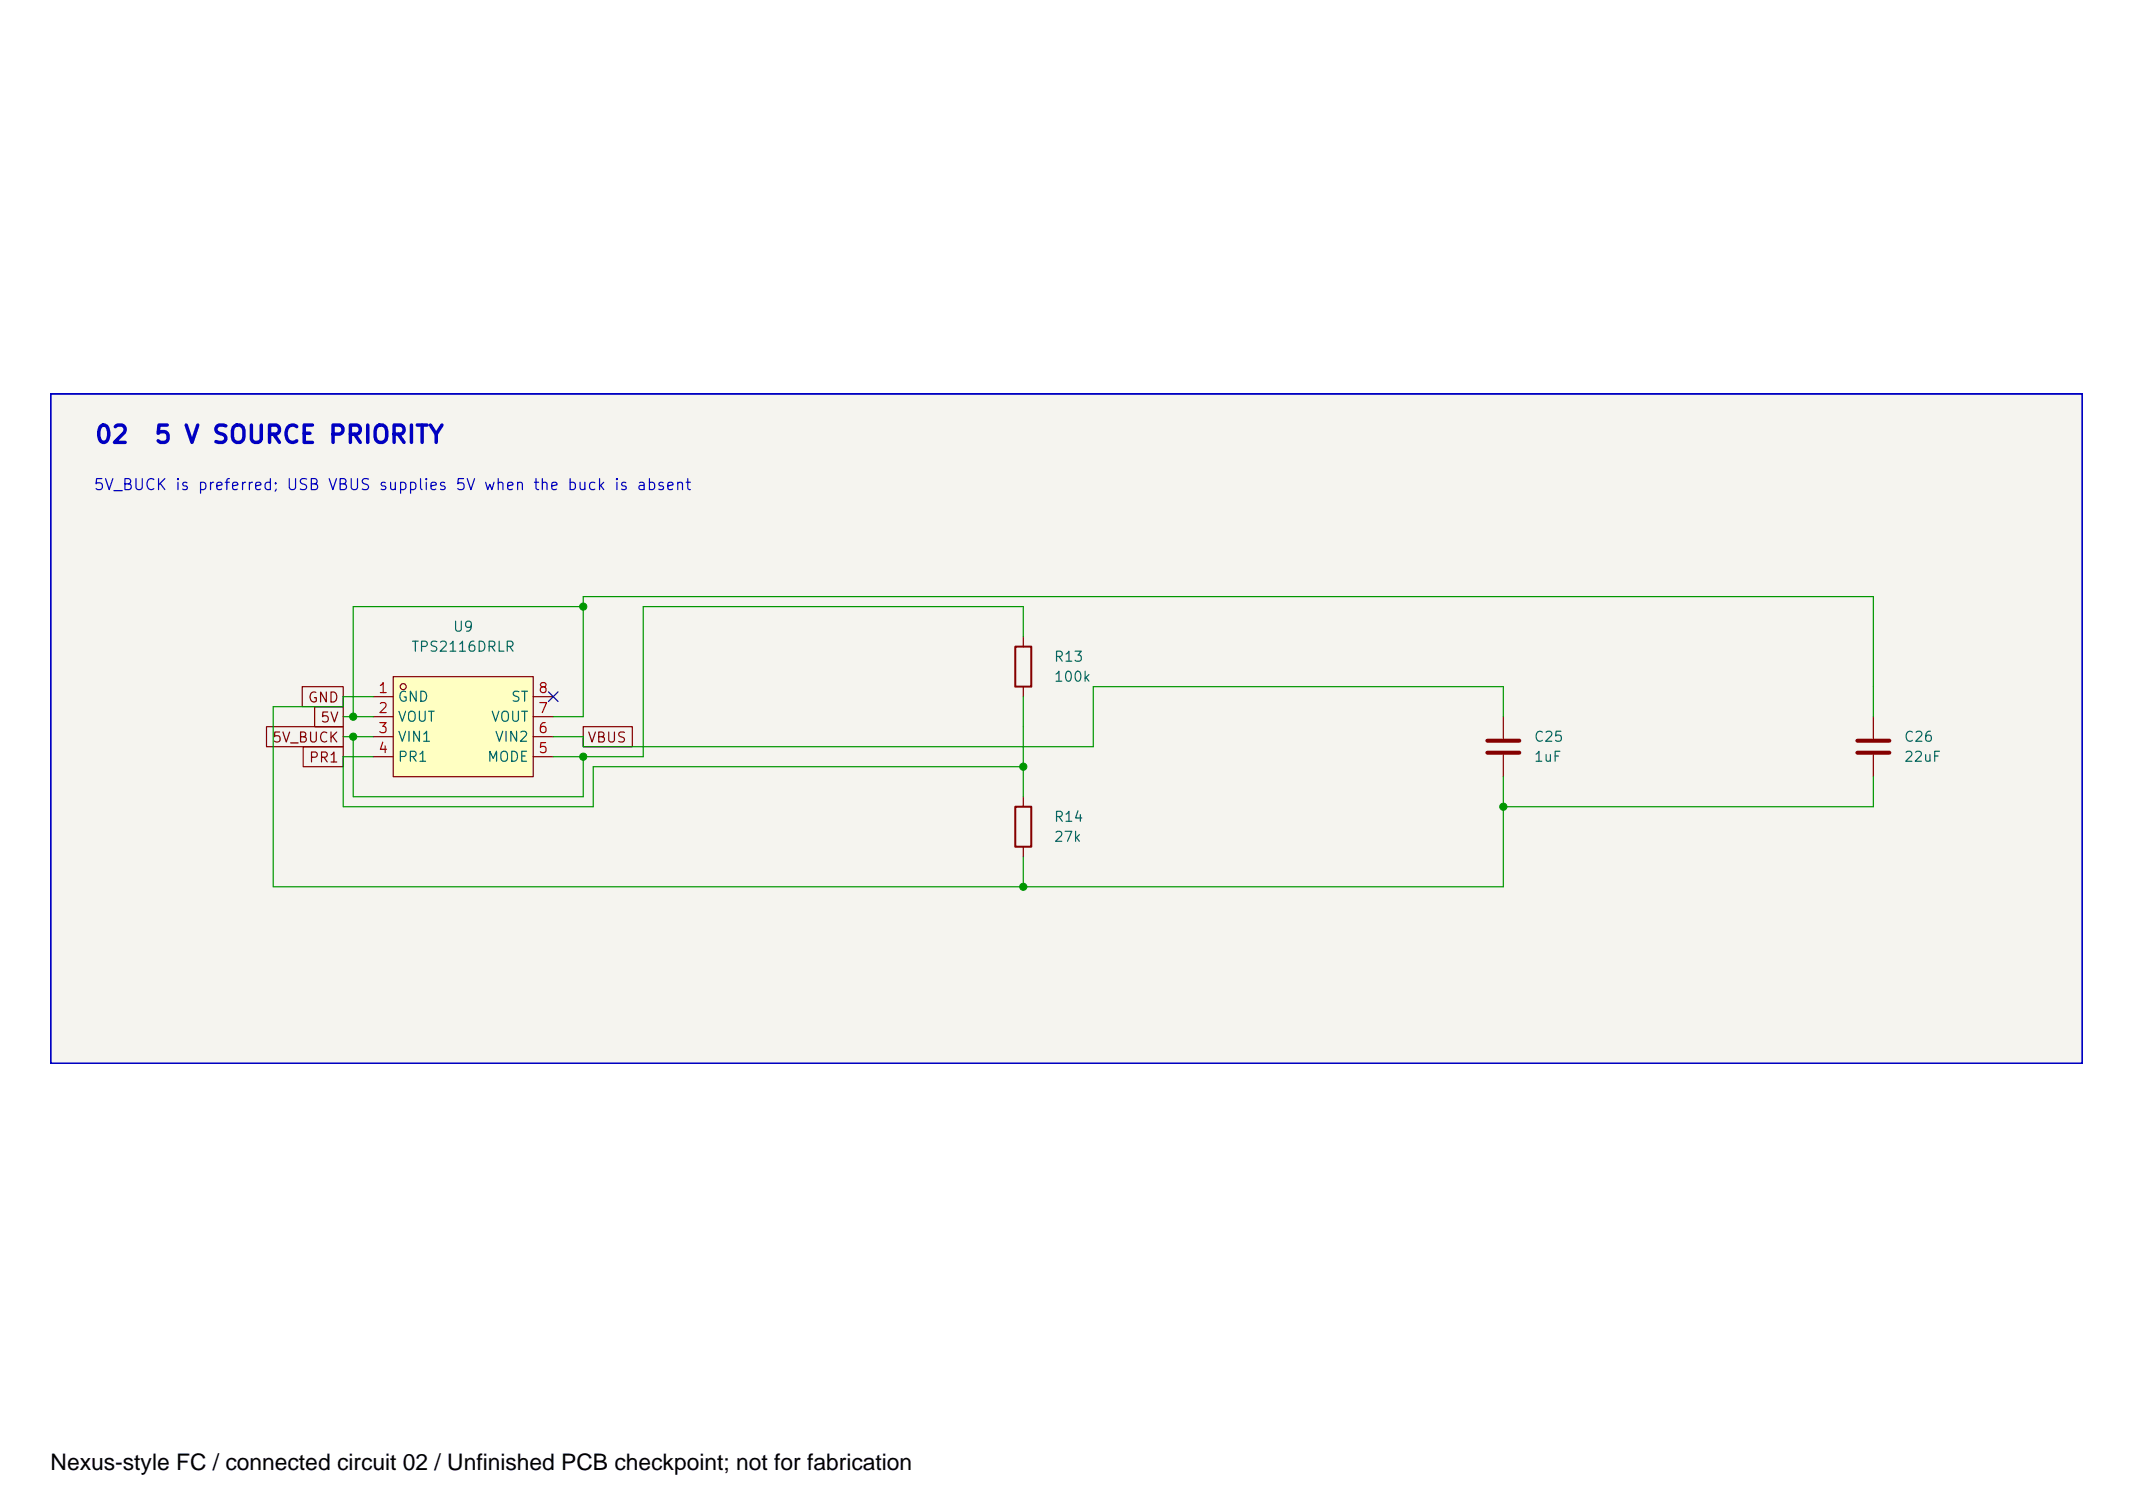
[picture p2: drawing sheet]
<svg xmlns="http://www.w3.org/2000/svg" width="297mm" height="210mm" viewBox="0 0 297 210" stroke-linecap="round" stroke-linejoin="round" font-family="sans-serif">
<path d="M7 54.8h283v93.3h-283z" fill="#f5f4ef" stroke="#f5f4ef" stroke-width=".14"/>
<path d="M258.7 103.1h4.4M258.7 104.8h4.4" fill="none" stroke="#840000" stroke-width=".56"/>
<path d="M260.9 99.8v3M260.9 105v3.1" fill="none" stroke="#840000" stroke-width=".17"/>
<path d="M54.8 94.2h19.5v13.9h-19.5z" fill="#ffffc2"/>
<g fill="none" stroke="#840000" stroke-width=".17">
<path d="M42.1 95.6h5.7v2.8h-5.7zM43.8 98.4h4v2.7h-4zM52 97h2.8M52 99.8h2.8M54.8 94.2h19.5v13.9h-19.5zM74.3 97h2.7M74.3 99.8h2.7M142.5 88.6v1.4M142.5 95.6v1.4M209.4 99.8v3M37.1 101.1h10.7v2.8h-10.7zM42.2 103.9h5.6v2.8h-5.6z"/>
<path d="M52 102.5h2.8M52 105.3h2.8M74.3 102.5h2.7M74.3 105.3h2.7M81.2 101.1h6.9v2.8h-6.9zM142.5 110.9v1.4M142.5 117.9v1.4M209.4 105v3.1"/>
<circle cx="56.2" cy="95.6" r=".42"/>
</g>
<path d="M141.4 90h2.2v5.6h-2.2zM141.4 112.3h2.2v5.6h-2.2z" fill="none" stroke="#840000" stroke-width=".28"/>
<path d="M207.1 103.1h4.5M207.1 104.8h4.5" fill="none" stroke="#840000" stroke-width=".56"/>
<path d="M47.8 99.8h4.2M52 97h-4.2v1.4h-9.8v25h171.4v-15.3M77 99.8h4.2v-16.8h179.7v16.8M81.2 84.4h-32v15.4M142.5 88.6v-4.2h-52.9v20.9h-12.6M142.5 97v13.9M209.4 99.8v-4.2h-57.2v8.3h-71v-1.4h-4.2M47.8 102.5h4.2M49.2 102.5v8.4h32v-5.6M52 105.3h-4.2v7h34.8v-5.6h59.9M142.5 119.3v4.1M260.9 108.1v4.2h-51.5" fill="none" stroke="#009600" stroke-width=".17"/>
<path d="M76.4 96.3l1.3 1.3M77.7 96.3l-1.3 1.3" fill="none" stroke="#000084" stroke-width=".17"/>
<path d="M7.1 54.8h282.9v93.2h-282.9z" fill="none" stroke="#0000c2" stroke-width=".28"/>
<g fill="#009600" stroke="#009600" stroke-width=".14">
<circle cx="81.2" cy="105.3" r=".5"/>
<circle cx="81.2" cy="84.4" r=".5"/>
<circle cx="49.2" cy="99.8" r=".5"/>
<circle cx="49.2" cy="102.5" r=".5"/>
<circle cx="142.5" cy="123.4" r=".5"/>
<circle cx="209.4" cy="112.3" r=".5"/>
<circle cx="142.5" cy="106.7" r=".5"/>
</g>
<text font-size="3.2" x="7.1" y="204.6">Nexus-style FC / connected circuit 02 / Unfinished PCB checkpoint; not for fabrication</text>
<g font-size="2.4" fill="#0000c2">
<text x="13.1" y="62.3">02</text>
<text x="21.3" y="62.3">5 V SOURCE PRIORITY</text>
</g>
<text font-size="1.5" fill="#0000c2" x="12.9" y="68.6">5V_BUCK is preferred; USB VBUS supplies 5V when the buck is absent</text>
<g font-size="1.4" fill="#006464">
<text x="63" y="88.3">U9</text>
<text x="57.2" y="91.1">TPS2116DRLR</text>
<text x="146.7" y="92.5">R13</text>
<text x="146.7" y="95.2">100k</text>
<text x="55.3" y="98">GND</text>
<text x="55.3" y="100.8">VOUT</text>
<text x="68.3" y="100.8">VOUT</text>
<text x="71.1" y="98">ST</text>
<text x="55.3" y="103.6">VIN1</text>
<text x="55.3" y="106.4">PR1</text>
<text x="67.7" y="106.4">MODE</text>
<text x="68.8" y="103.6">VIN2</text>
<text x="213.5" y="103.6">C25</text>
<text x="213.5" y="106.4">1uF</text>
<text x="265" y="103.6">C26</text>
<text x="265" y="106.4">22uF</text>
<text x="146.7" y="114.7">R14</text>
<text x="146.7" y="117.5">27k</text>
<text x="112.4" y="203.9">FB/VSET</text>
<text x="112.4" y="206.7">PG</text>
</g>
<g font-size="1.4" fill="#840000">
<text x="42.8" y="98.1">GND</text>
<text x="44.5" y="100.9">5V</text>
<text x="37.8" y="103.7">5V_BUCK</text>
<text x="42.9" y="106.5">PR1</text>
<text x="81.7" y="103.7">VBUS</text>
</g>
<g font-size="1.4" fill="#a90000">
<text x="52.6" y="96.8">1</text>
<text x="52.6" y="99.6">2</text>
<text x="74.8" y="99.6">7</text>
<text x="74.8" y="96.8">8</text>
<text x="52.6" y="102.4">3</text>
<text x="52.6" y="105.2">4</text>
<text x="74.8" y="105.2">5</text>
<text x="74.8" y="102.4">6</text>
<text x="109.7" y="205.5">2</text>
</g>
</svg>
